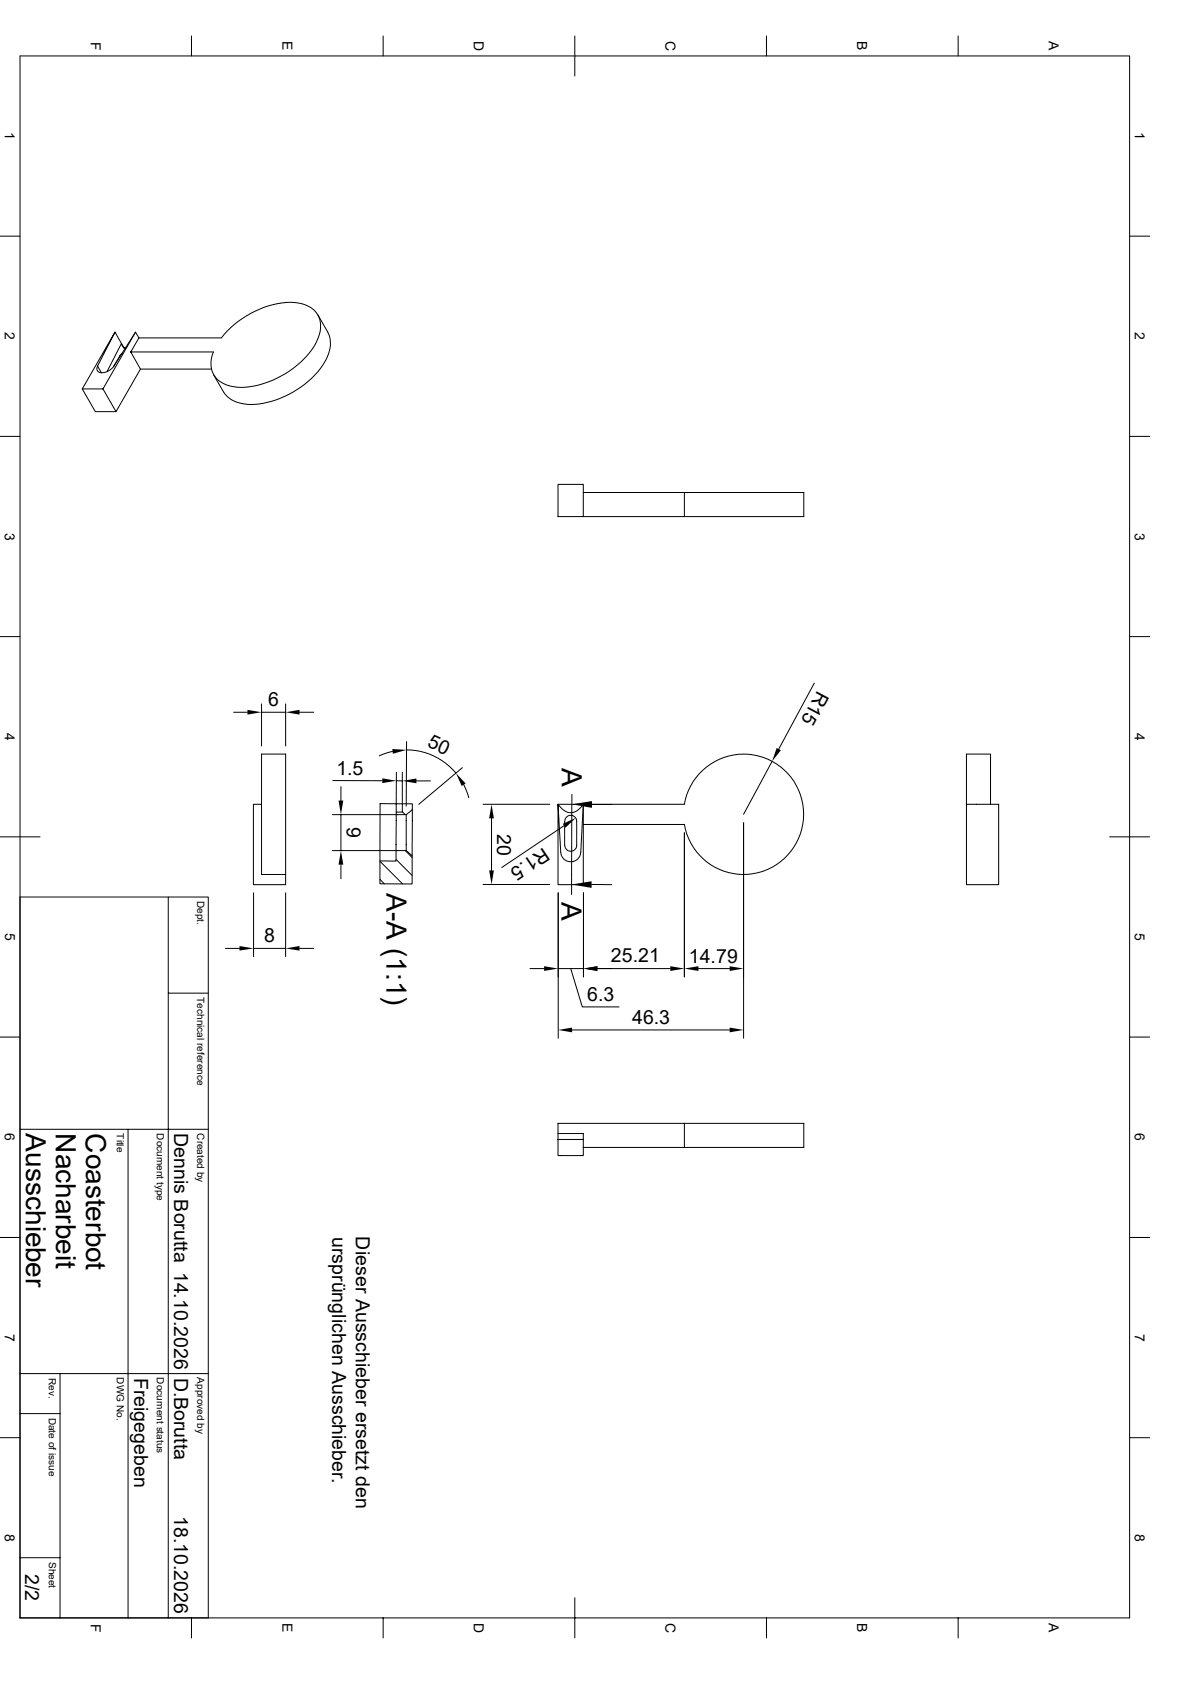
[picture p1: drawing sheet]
<svg xmlns="http://www.w3.org/2000/svg" width="297mm" height="420mm" viewBox="0 0 297 420" stroke-linecap="round" stroke-linejoin="round" font-family="sans-serif">
<g fill="none" stroke="#000" stroke-width=".25">
<path d="M5 14h276.9v390h-276.9zM47.8 9v5M95.6 9v5M143.5 9v10M191.3 9v5M239.1 9v5M0 59h5M281.9 59h5M79.3 78.6l2.5 4.3a7.5 7.5 0 0 1-.8 7.5 23.1 23.1 0 0 1-19.3 10.6 7.4 7.4 0 0 1-5.9-3.1l-2.5-4.3M28.7 82.9l-8.2 14.2M30 88.8v.1M30 88.8l-1.6 2.7"/>
<path d="M30.5 88.2l-.6 .6M30.9 86.9l-2.2-4-4.4 8.5 1 1.7M30.9 86.8h.5M31.2 87.1l-.6-.6-.3-.7-3.6 7M32.6 87.9l2.5 4.3M33.8 82.9l-8.1 14.2 3.3 5.7M34.7 84.4l-.9-1.5-5.4 8.5a3.3 3.3 0 0 1-3.9 1.4l-.3-.7 .2-.7M34.7 84.4l-2.1 3.5M34.7 84.4h20.6M52.8 92.2h-17.7l-6.1 10.6h-5.2l-3.3-5.7h5.2M55.3 84.3a23.2 23.2 0 0 1 18.1-8.8 6.4 6.4 0 0 1 6.5 4.8 11.2 11.2 0 0 1-4 9.2 23 23 0 0 1-16.6 7.2 6.5 6.5 0 0 1-6.6-4.8v-.8a7 7 0 0 1 .6-3.2h-20.7M0 109h5"/>
<path d="M281.9 109h5M145.6 129v-8.1h-6.3v8.1h61.3v-6h-29.8v6M145.6 123h25.2M0 159h5M281.9 159h5M58.3 177.8h3.5M65.3 175.8v10.5M65.3 177.8h6M71.3 175.8v10.5M74.8 177.8h3.5M203.2 170.6l-8.8 16.5M83.1 194.9h12.3"/>
<path d="M85.1 196.4v3.5M98 187.6l-3.3 1.1M98.9 192.9v7.8M98.9 194.9l1.5 .1M100.4 192.9v7.8M101.4 187.2a16.3 16.3 0 0 1 12.4 5.8M101.5 185.2l-.1 16.1M103.9 195h3.5M115.4 191.7l-10.9 9.1M115.7 195.9l1.3 3.3M142.7 198.3v25.1M192.7 190.1l-7.1 13.2"/>
<path d="M0 209h10M65.3 200.8h-2.1v20.1h8.1v-32.6h-6v30.1h6M83 203.4h16.3M83 212.4h16.3M85.1 203.4v9M85.1 215.9v3.5M94.8 215h4v-2.6h2.6l1.5 1.3v7h-8.1zM94.8 219.6l1.1 1.1M94.9 215.1l5.6 5.6M98.8 214.6l4 4M98.9 203.4l-.1 9M98.9 200.7v2.1"/>
<path d="M100.4 200.7h2.5v1.5l-1.5 1.2h-2.5v-.6h1.5zM100.4 202.7l.7 .7M100.4 200.7h-5.5l-.1 14.3M101.1 212.4l1.8 1.7M101.4 203.4v9M102.9 202.1v11.6M120.6 200.8h16.6M122.7 204.3v13M139.3 200.8a3.5 3.5 0 0 0 4.3 1.8l1.2-.8 .8-1-.7 12a2.5 2.5 0 0 1-2.4 2.4 2.5 2.5 0 0 1-2.5-2.4zM140.8 206.2l-15.6 10.4M141.3 204.1a1.48 1.48 0 0 1 1.6-.4 1.48 1.48 0 0 1 1 1.4v6a1.5 1.5 0 0 1-1.5 1.5 1.5 1.5 0 0 1-1.5-1.5l.1-6zM145.6 200.8v20.1h-6.3v-20.1h31.5a15 15 0 0 1 23-10 15 15 0 0 1 0 25.1 15 15 0 0 1-23-10.1l-25.2 .1"/>
<path d="M147.7 200.9h5M170.8 207.9v36M185.6 205.4v53.8M241.2 200.8v-12.5h6v12.5M241.2 200.8h8.1v20.1h-8.1zM276.9 209h10M5 224h47v180M42 224v180M56.3 236.8h3.5M63.3 222.9v16M63.3 236.8h8M71.3 222.9v16"/>
<path d="M74.8 236.8h3.5M120.6 220.9h16.6M139.3 222.9v36.3M145.6 222.9v21M147.7 220.9h5M0 259h5M42 248h10M132.3 241.9h3.5M139.3 241.9h6.3zM142.5 241.9l2.8 9.5h9.2M142.8 257.2h39.3M149.1 241.9h18.2"/>
<path d="M174.3 241.9h7.8M281.9 259h5M5 282h47M32 282v122M139.3 284.5h6.3M139.3 284.5v-4h61.3v6h-55M139.3 284.5v4h6.3v-2M139.3 283h6.3v3.5M170.8 280.5v6M0 309h5M281.9 309h5M0 359h5"/>
<path d="M5 353h10M5 343h47M15 343v61M281.9 359h5M5 389h10M143.5 398.9v10.1M47.8 404v5M95.6 404v5M191.3 404v5M239.1 404v5"/>
</g>
<g fill="#000">
<path d="M61.8 177.2l3.5 .6-3.5 .6zM71.3 177.8l3.5-.6v1.2zM84.5 199.9h1.2l-.6 3.5zM95.4 194.4l3.5 .5-3.5 .6zM97.9 187l3.6 .2-3.5 1zM100.4 195l3.5-.6v1.2zM113.8 193l2.4 2.6-1 .7zM193.8 186.8l1.1 .5-2.2 2.8zM85.1 212.4l.6 3.5h-1.2zM122.1 217.3h1.2l-.6 3.6zM122.7 200.8l.6 3.5h-1.2zM140.5 205.7l3.2-1.5-2.6 2.5z"/>
<path d="M142.7 200.8l5-.8v1.7zM59.8 236.2l3.5 .6-3.5 .6zM71.3 236.8l3.5-.6v1.2zM142.7 220.9l5-.9v1.7zM135.8 241.3l3.5 .6-3.5 .5zM139.3 257.2l3.5-.6v1.2zM145.6 241.9l3.5-.6v1.1zM167.3 241.3l3.5 .6-3.5 .5zM170.8 241.9l3.5-.6v1.1zM182.1 256.6l3.5 .6-3.5 .6zM182.1 241.3l3.5 .6-3.5 .5z"/>
</g>
<g font-size="7">
<text x="140.2" y="191.7" transform="rotate(90 140.2 191.7)">A</text>
<text x="96.5" y="223.1" transform="rotate(90 96.5 223.1)">A-A (1:1)</text>
<text x="140.1" y="225.3" transform="rotate(90 140.1 225.3)">A</text>
<text x="6.5" y="283" transform="rotate(90 6.5 283)">Ausschieber</text>
<text x="14" y="283" transform="rotate(90 14 283)">Nacharbeit</text>
<text x="21.5" y="283" transform="rotate(90 21.5 283)">Coasterbot</text>
</g>
<g font-size="4.9">
<text x="204" y="172.2" transform="rotate(118 204 172.2)">R15</text>
<text x="66.9" y="176.4">6</text>
<text x="106.4" y="186.3" transform="rotate(25 106.4 186.3)">50</text>
<text x="83.9" y="193.5">1.5</text>
<text x="86.5" y="206.5" transform="rotate(90 86.5 206.5)">9</text>
<text x="124.1" y="208.2" transform="rotate(90 124.1 208.2)">20</text>
<text x="135.6" y="211.4" transform="rotate(146 135.6 211.4)">R1.5</text>
<text x="65.9" y="235.3">8</text>
<text x="152.5" y="240.3">25.21</text>
<text x="171.9" y="240.4">14.79</text>
<text x="146.6" y="249.9">6.3</text>
<text x="157.8" y="255.7">46.3</text>
<text x="43.5" y="283" transform="rotate(90 43.5 283)">Dennis Borutta 14.10.2026</text>
<text x="82.9" y="308.8" transform="rotate(90 82.9 308.8)">ursprünglichen Ausschieber.</text>
<text x="88.8" y="308.7" transform="rotate(90 88.8 308.7)">Dieser Ausschieber ersetzt den</text>
<text x="33.5" y="344" transform="rotate(90 33.5 344)">Freigegeben</text>
<text x="43.5" y="344" transform="rotate(90 43.5 344)">D.Borutta</text>
<text x="43.5" y="378.5" transform="rotate(90 43.5 378.5)">18.10.2026</text>
<text x="6.3" y="393.1" transform="rotate(90 6.3 393.1)">2/2</text>
</g>
<g font-size="3.5">
<text x="22.6" y="10.4" transform="rotate(90 22.6 10.4)">F</text>
<text x="70.5" y="10.3" transform="rotate(90 70.5 10.3)">E</text>
<text x="118.3" y="10.2" transform="rotate(90 118.3 10.2)">D</text>
<text x="166.1" y="10.2" transform="rotate(90 166.1 10.2)">C</text>
<text x="214" y="10.3" transform="rotate(90 214 10.3)">B</text>
<text x="261.8" y="10.3" transform="rotate(90 261.8 10.3)">A</text>
<text x="1.2" y="33" transform="rotate(90 1.2 33)">1</text>
<text x="283.2" y="33" transform="rotate(90 283.2 33)">1</text>
<text x="1.2" y="83" transform="rotate(90 1.2 83)">2</text>
<text x="283.2" y="83" transform="rotate(90 283.2 83)">2</text>
<text x="1.2" y="133" transform="rotate(90 1.2 133)">3</text>
<text x="283.2" y="133" transform="rotate(90 283.2 133)">3</text>
<text x="1.2" y="183" transform="rotate(90 1.2 183)">4</text>
<text x="283.2" y="183" transform="rotate(90 283.2 183)">4</text>
<text x="1.3" y="233" transform="rotate(90 1.3 233)">5</text>
<text x="283.3" y="233" transform="rotate(90 283.3 233)">5</text>
<text x="1.2" y="283" transform="rotate(90 1.2 283)">6</text>
<text x="283.2" y="283" transform="rotate(90 283.2 283)">6</text>
<text x="1.2" y="333" transform="rotate(90 1.2 333)">7</text>
<text x="283.2" y="333" transform="rotate(90 283.2 333)">7</text>
<text x="1.2" y="383" transform="rotate(90 1.2 383)">8</text>
<text x="283.2" y="383" transform="rotate(90 283.2 383)">8</text>
<text x="22.6" y="405.4" transform="rotate(90 22.6 405.4)">F</text>
<text x="70.5" y="405.3" transform="rotate(90 70.5 405.3)">E</text>
<text x="118.3" y="405.2" transform="rotate(90 118.3 405.2)">D</text>
<text x="166.1" y="405.2" transform="rotate(90 166.1 405.2)">C</text>
<text x="214" y="405.3" transform="rotate(90 214 405.3)">B</text>
<text x="261.8" y="405.3" transform="rotate(90 261.8 405.3)">A</text>
</g>
<g font-size="2.5">
<text x="49.2" y="225" transform="rotate(90 49.2 225)">Dept.</text>
<text x="49.2" y="249" transform="rotate(90 49.2 249)">Technical reference</text>
<text x="29.2" y="283" transform="rotate(90 29.2 283)">Title</text>
<text x="39.2" y="283" transform="rotate(90 39.2 283)">Document type</text>
<text x="49.2" y="283" transform="rotate(90 49.2 283)">Created by</text>
<text x="12.2" y="344" transform="rotate(90 12.2 344)">Rev.</text>
<text x="29.2" y="344" transform="rotate(90 29.2 344)">DWG No.</text>
<text x="39.2" y="344" transform="rotate(90 39.2 344)">Document status</text>
<text x="49.2" y="344" transform="rotate(90 49.2 344)">Approved by</text>
<text x="12.2" y="354" transform="rotate(90 12.2 354)">Date of issue</text>
<text x="12.2" y="390" transform="rotate(90 12.2 390)">Sheet</text>
</g>
</svg>
